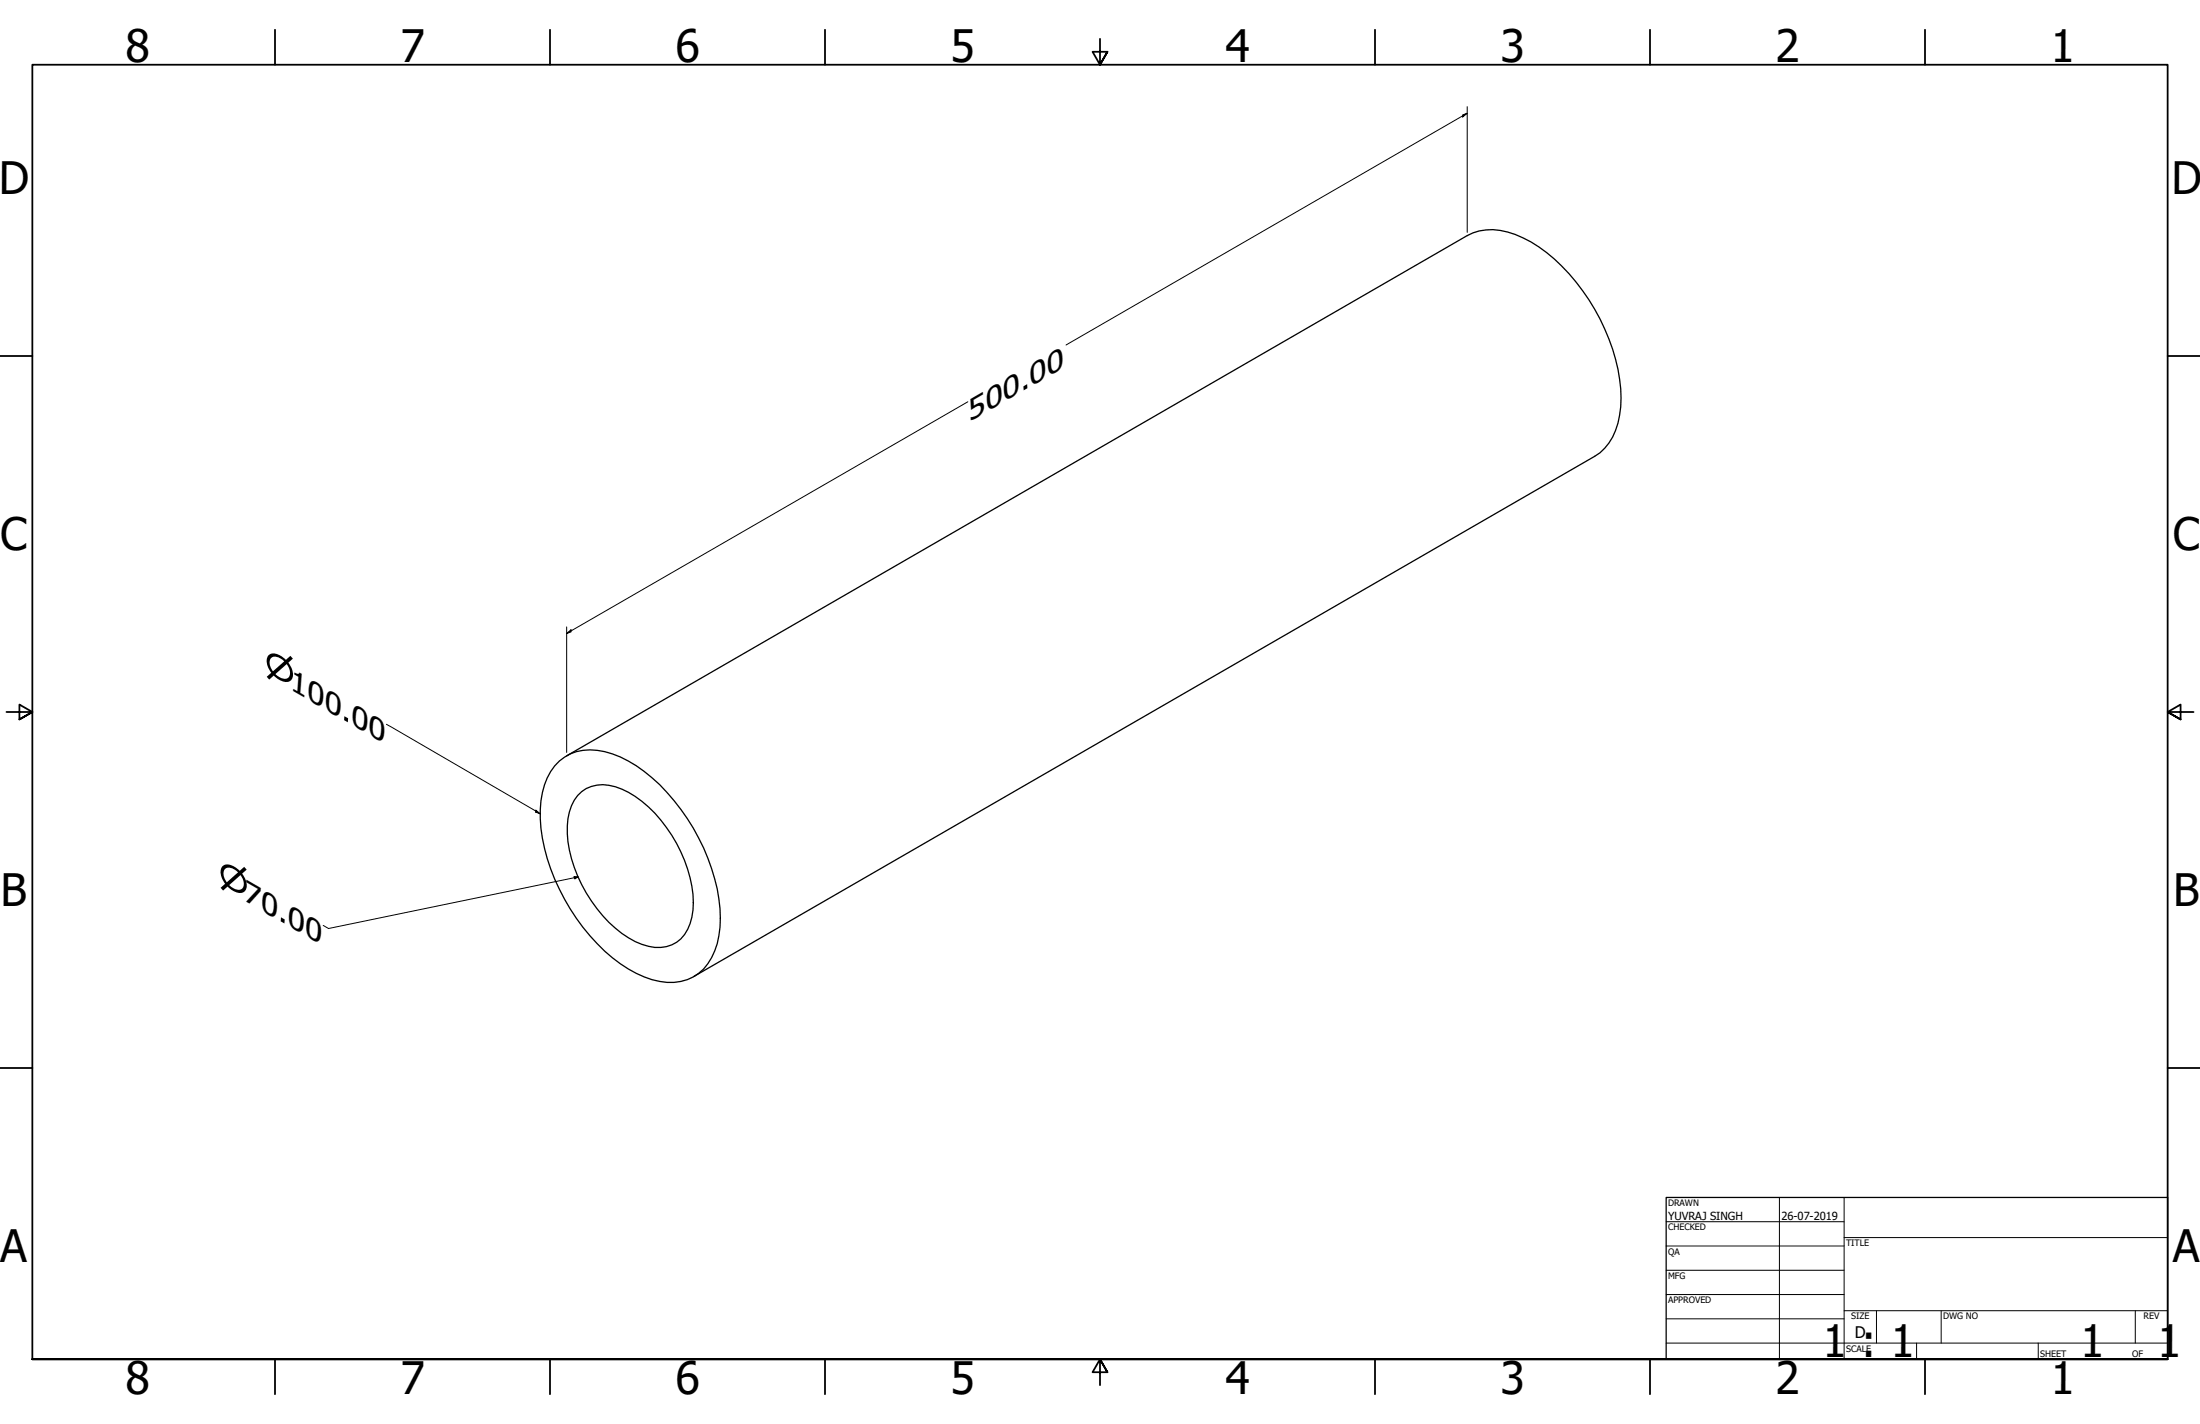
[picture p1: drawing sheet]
<svg xmlns="http://www.w3.org/2000/svg" width="864mm" height="559mm" viewBox="0 0 864 559" stroke-linecap="round" stroke-linejoin="round" font-family="sans-serif">
<!-- layer: Visible (ANSI) -->
<path d="M219.6 298.6a20.3 20.3 0 0 1 20.8-2.8 58.7 58.7 0 0 1 26.9 21.8 78.8 78.8 0 0 1 15.3 39 33.8 33.8 0 0 1-4.7 21.5 17.9 17.9 0 0 1-18.9 7 47.7 47.7 0 0 1-24.6-14.8 80.3 80.3 0 0 1-22.3-49 28.3 28.3 0 0 1 7.5-22.7zM222.4 296.6l353.5-204.1a21.8 21.8 0 0 1 18.9-.5 63.8 63.8 0 0 1 28.9 25.6 74.2 74.2 0 0 1 12.6 38.5 29.1 29.1 0 0 1-6.4 19.8l-1.8 1.8-2.1 1.4-353.6 204.1M226.8 312.2a13.5 13.5 0 0 1 14.8-3.5 43 43 0 0 1 22.1 19.1 50.5 50.5 0 0 1 8.3 29.3 16.9 16.9 0 0 1-6.4 12.7 14.9 14.9 0 0 1-13.6 .8 47.5 47.5 0 0 1-23.7-23.4 45.3 45.3 0 0 1-5.4-26 18.2 18.2 0 0 1 3.9-9z" fill="none" stroke="#000" stroke-width=".51"/>
<!-- layer: Border (ANSI) -->
<g fill="none" stroke="#000" stroke-width=".7">
<path d="M107.9 11.7v13.7M215.9 11.7v13.7M323.8 11.7v13.7M431.8 15.2v10.2l-2.9-5.1h5.8l-2.9 5.1 2.9-5.1M539.8 11.7v13.7M647.7 11.7v13.7M755.6 11.7v13.7M0 139.7h12.7M850.9 139.7h12.7M2.5 279.4h10.2l-5.1-2.9v5.8l5.1-2.9-5.1 2.9M861.1 279.4h-10.2l5.1-2.9v5.8l-5.1-2.9 5.1 2.9M0 419.1h12.7"/>
<path d="M850.9 419.1h12.7M12.7 533.4v-508h838.2v508h-838.2h838.2M107.9 533.4v13.7M215.9 533.4v13.7M323.8 533.4v13.7M434.7 538.5l-2.9-5.1 2.9 5.1h-5.8l2.9-5.1v10.2M539.8 533.4v13.7M647.7 533.4v13.7M755.6 533.4v13.7"/>
</g>
<!-- layer: Title (ANSI) -->
<g fill="none" stroke="#000" stroke-width=".39">
<path d="M654 479.4h69.9M698.5 469.9v63.5M723.9 469.9v63.5M654 488.9h69.9M654 498.5h69.9M723.9 485.6h127M654 508h69.9M654 517.5h69.9M723.9 514.3h127M736.6 514.3v12.7M762 514.3v12.7M838.2 514.3v12.7"/>
<path d="M654 527h196.9M752.3 527v6.4M800.1 527v6.4"/>
</g>
<path d="M654 469.9h196.9v63.5h-196.9z" fill="none" stroke="#000" stroke-width=".51"/>
<!-- layer: Dimension (ANSI) -->
<path d="M574.2 45.1l1.7-.6-1.7 1.4zM575.9 44.5l-157.4 90.9M575.9 41.8v49.4M379.9 157.7l-157.5 90.9M222.4 248.6l1.8-1.5v.9zM222.4 246v49.3M151.7 284.2l60.3 35.1M210.3 317.9l1.7 1.4-1.7-.6zM225.3 344l1.6 .1-1.2 .8zM226.9 344.1l-97.9 20.3-2.1-1.2" fill="none" stroke="#000" stroke-width=".39"/>
<g fill="#000">
<path d="M574.2 45.1l1.7-.6-1.7 1.4z" fill-rule="evenodd"/>
<path d="M222.4 248.6l1.8-1.5v.9z" fill-rule="evenodd"/>
<path d="M210.3 317.9l1.7 1.4-1.7-.6z" fill-rule="evenodd"/>
<path d="M225.3 344l1.6 .1-1.2 .8z" fill-rule="evenodd"/>
</g>
<g font-size="17.5">
<text x="49.2" y="24.4">8</text>
<text x="157.2" y="24.4">7</text>
<text x="265.1" y="24.4">6</text>
<text x="373.1" y="24.4">5</text>
<text x="481" y="24.4">4</text>
<text x="589" y="24.4">3</text>
<text x="696.9" y="24.4">2</text>
<text x="804.9" y="24.4">1</text>
<text x="-.6" y="76.2">D</text>
<text x="852.4" y="76.2">D</text>
<text x=".1" y="215.9">C</text>
<text x="853" y="215.9">C</text>
<text x=".2" y="355.6">B</text>
<text x="853.1" y="355.6">B</text>
<text x="0" y="495.3">A</text>
<text x="852.9" y="495.3">A</text>
<text x="715.5" y="532.6">1</text>
<text x="730.4" y="532.6">: 1</text>
<text x="816.6" y="532.6">1</text>
<text x="846.8" y="532.6">1</text>
<text x="49.2" y="547.1">8</text>
<text x="157.2" y="547.1">7</text>
<text x="265.1" y="547.1">6</text>
<text x="373.1" y="547.1">5</text>
<text x="481" y="547.1">4</text>
<text x="589" y="547.1">3</text>
<text x="696.9" y="547.1">2</text>
<text x="804.9" y="547.1">1</text>
</g>
<g font-size="12.1">
<text x="103.6" y="263.1" transform="rotate(30 103.6 263.1)">⌀100.00</text>
<text x="85.5" y="345.9" transform="rotate(30 85.5 345.9)">⌀70.00</text>
</g>
<text font-size="11.4" x="380.5" y="165.5" transform="rotate(-30 380.5 165.5)">500.00</text>
<text font-size="6.3" x="728.1" y="524.9">D</text>
<g font-size="4.4">
<text x="654.8" y="478.6">YUVRAJ SINGH</text>
<text x="699.3" y="478.6">26-07-2019</text>
</g>
<g font-size="3.5">
<text x="654.8" y="473.2">DRAWN</text>
<text x="654.8" y="482.8">CHECKED</text>
<text x="724.7" y="488.9">TITLE</text>
<text x="654.8" y="492.3">QA</text>
<text x="654.8" y="501.8">MFG</text>
<text x="654.8" y="511.4">APPROVED</text>
<text x="726.7" y="517.7">SIZE</text>
<text x="762.8" y="517.7">DWG NO</text>
<text x="841.4" y="517.7">REV</text>
<text x="724.7" y="530.4">SCALE</text>
<text x="800.9" y="532.6">SHEET</text>
<text x="837" y="532.6">OF</text>
</g>
</svg>
